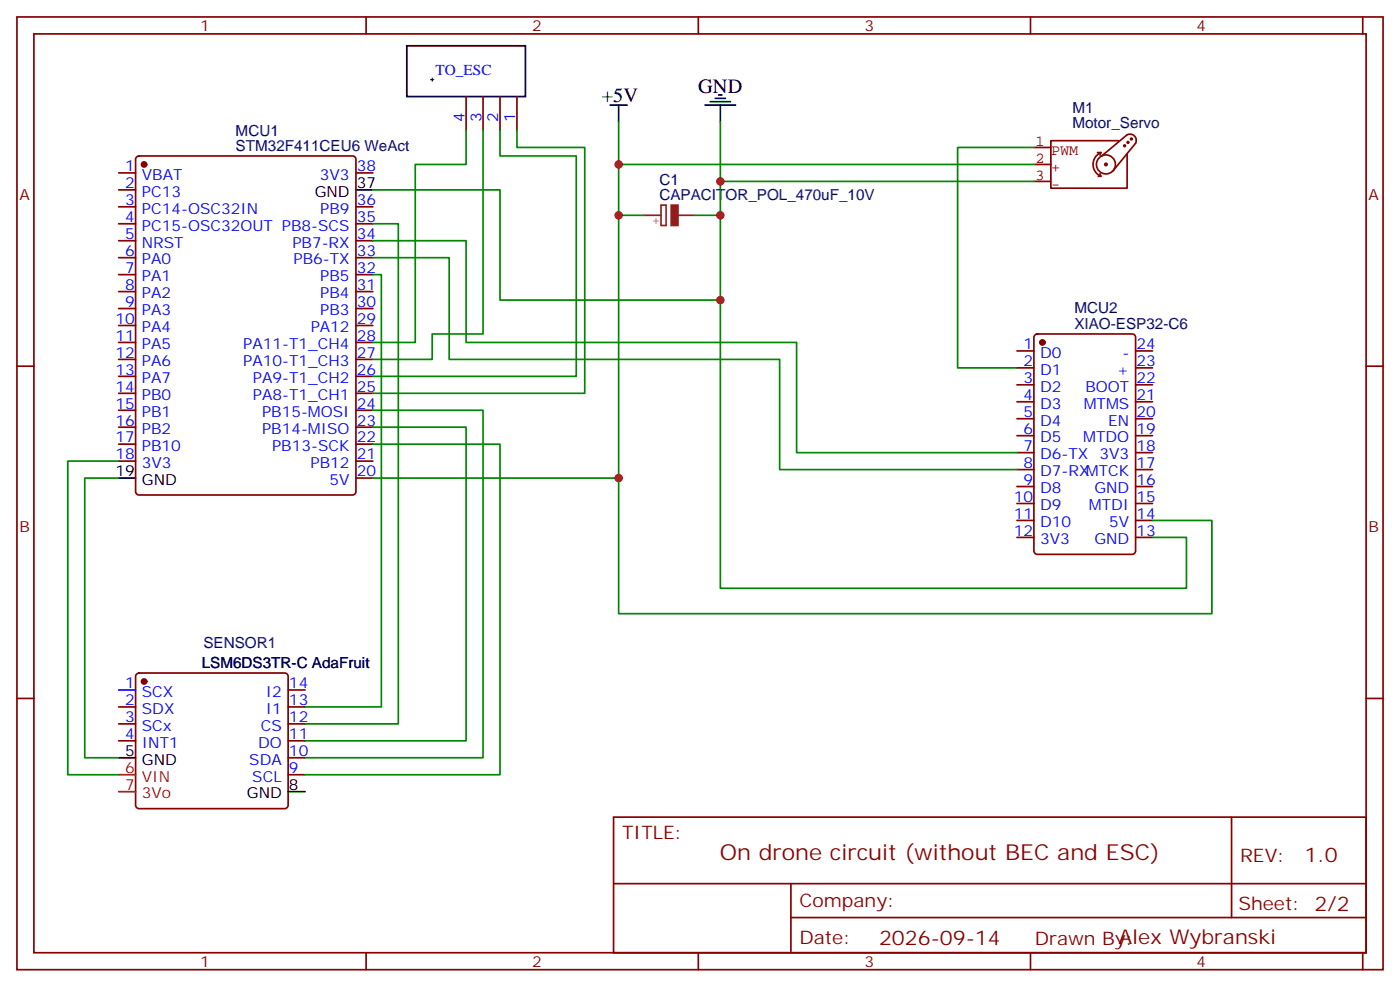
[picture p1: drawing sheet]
<svg xmlns="http://www.w3.org/2000/svg" width="291mm" height="206mm" viewBox="0 0 291 206" stroke-linecap="round" stroke-linejoin="round" font-family="sans-serif">
<g fill="none" stroke="#870000" stroke-width=".35">
<path d="M3.5 3.5h284.4v198.3h-284.4zM7.1 7.1h277.2v191.2h-277.2zM76.2 3.5v3.6M145.3 3.5v3.6M214.5 3.5v3.6M283.6 3.5v3.6M24.7 36h3.5M24.7 39.5h3.5M28.5 32.7l.4-.2h44.5a.71 .71 0 0 1 .7 .7v69.1a.76 .76 0 0 1-.7 .7h-44.5a.76 .76 0 0 1-.7-.7v-69.1zM74.1 36h3.5M97 20.1v7.1M100.5 20.1v7.1"/>
<path d="M104.1 20.1v7.1M107.6 20.1v7.1M24.7 43h3.5M24.7 46.6h3.5M24.7 50.1h3.5M24.7 53.6h3.5M24.7 57.1h3.5M74.1 43h3.5M74.1 46.6h3.5M74.1 50.1h3.5M74.1 53.6h3.5M74.1 57.1h3.5"/>
<path d="M3.5 76.2h3.6M24.7 60.7h3.5M24.7 64.2h3.5M24.7 67.7h3.5M24.7 71.3h3.5M24.7 74.8h3.5M24.7 78.3h3.5M74.1 60.7h3.5M74.1 64.2h3.5M74.1 67.7h3.5M74.1 71.3h3.5M74.1 74.8h3.5"/>
<path d="M74.1 78.3h3.5M211.7 73h3.5M211.7 76.6h3.5M215.4 69.7l.5-.2h19.8a.71 .71 0 0 1 .7 .7v44.5a.76 .76 0 0 1-.7 .7h-19.8a.76 .76 0 0 1-.7-.7v-44.5zM236.4 73h3.5M236.4 76.6h3.5M284.3 76.2h3.6M24.7 81.8h3.5M24.7 85.4h3.5M24.7 88.9h3.5M24.7 92.4h3.5M24.7 96h3.5"/>
<path d="M74.1 81.8h3.5M74.1 85.4h3.5M74.1 88.9h3.5M74.1 92.4h3.5M74.1 96h3.5M74.1 99.5h3.5M211.7 80.1h3.5M211.7 83.6h3.5M211.7 87.1h3.5M211.7 90.7h3.5M211.7 94.2h3.5M211.7 97.7h3.5"/>
<path d="M236.4 80.1h3.5M236.4 83.6h3.5M236.4 87.1h3.5M236.4 90.7h3.5M236.4 94.2h3.5M236.4 97.7h3.5M211.7 101.2h3.5M211.7 104.8h3.5M211.7 108.3h3.5M211.7 111.8h3.5M236.4 101.2h3.5M236.4 104.8h3.5"/>
<path d="M236.4 108.3h3.5M236.4 111.8h3.5M3.5 145.3h3.6M24.7 147.1h3.5M24.7 150.6h3.5M24.7 154.2h3.5M28.5 140.3l.4-.2h30.4a.71 .71 0 0 1 .7 .7v26.8a.76 .76 0 0 1-.7 .7h-30.4a.76 .76 0 0 1-.7-.7v-26.8zM60 147.1h3.5M60 150.6h3.5M60 154.2h3.5M60 157.7h3.5M60 143.6h3.5"/>
<path d="M284.3 145.3h3.6M60 161.2h3.5M127.7 170h156.6v28.3h-156.6zM256.3 170.1v20.8M76.2 198.3v3.5M127.7 183.9h156.5M145.3 198.3v3.5M164.6 190.9h119.6M164.6 183.9v14.1M214.5 198.3v3.5M283.6 198.3v3.5"/>
</g>
<g fill="#870000" stroke="#870000" stroke-width=".35">
<circle cx="217" cy="71.3" r=".53"/>
<circle cx="30" cy="34.2" r=".53"/>
<circle cx="30" cy="141.8" r=".53"/>
</g>
<path d="M84.7 9.5h24.7v10.6h-24.7zM149.6 19.8h.7M74.1 39.5h3.5M127 21.9h3.5M128.8 21.9v3.5M146.8 21.9h6.3M147.8 21.2h4.2M148.9 20.5h2.1M149.9 21.9v3.5M24.7 99.5h3.5M24.7 157.7h3.5M60 164.7h3.5" fill="none" stroke="#000" stroke-width=".35"/>
<g fill="none" stroke="#850000" stroke-width=".35">
<path d="M215.2 30.7h3.5M215.2 34.2h3.5M215.2 37.7h3.5M228.4 31.8h.7M228.6 36.7h.5M229 36.2l.1 .5M229.1 31.8l-.1 .5M229.1 31.8a2.68 2.68 0 0 0-1.6 2.4 2.68 2.68 0 0 0 1.6 2.5M230.4 34.2l-.2-.2-.3 .2 .3 .3 .2-.1M232.2 34.2a1.98 1.98 0 0 0-3-1.7 1.98 1.98 0 0 0-.1 3.4 1.98 1.98 0 0 0 3.1-1.5M232.8 29.3h-14.1v9.9h15.9v-7.1M234.2 30.3l-.1-.1-.2 .1 .3 .2"/>
<path d="M234.6 28l-5.3 4.5M234.6 28a1.31 1.31 0 0 1 1.5 .3 1.31 1.31 0 0 1 .3 1.5l-4.8 5.8M234.9 29.6l-.1-.1-.2 .1 .3 .1M235.7 28.9l-.2-.1-.2 .1 .3 .1"/>
</g>
<path d="M134.1 44.8h3.5M137.6 42.7h1v4.2h-1zM141.1 44.8h3.5" fill="none" stroke="#8c2424" stroke-width=".35"/>
<path d="M139.7 42.7h1.4v4.2h-1.4z" fill="#8c2424" stroke="#8c2424" stroke-width=".35"/>
<g fill="none" stroke="#008700" stroke-width=".35">
<path d="M77.6 39.5h26.5v22.9h45.8M97 27.2v7h-10.6v37.1h-8.8M100.5 27.2v42.3h-10.5v5.3h-12.4M104.1 27.2v5.3h15.8v45.8h-42.3M107.6 27.2v3.5h14.1v51.1h-44.1M128.8 25.4v8.8h86.4M128.8 34.2v10.6h5.3M149.9 25.4v12.3h65.3M149.9 37.7v7.1h-5.3M215.2 30.7h-15.9v45.9h12.4M77.6 50.1h19.4v21.2h68.8v22.9h45.9M77.6 53.6h15.9v21.2h68.8v22.9h49.4"/>
<path d="M77.6 46.6h5.3v104h-19.4M77.6 57.1h1.8v90h-15.9M128.8 44.8v54.7h-51.2M149.9 44.8v77.6h97v-10.6h-7M24.7 96h-10.6v65.2h10.6M24.7 99.5h-7.1v58.2h7.1M77.6 92.4h26.5v68.8h-40.6M77.6 85.4h22.9v72.3h-37M77.6 88.9h19.4v65.3h-33.5M128.8 99.5v28.2h123.4v-19.4h-12.3"/>
</g>
<path d="M24.7 143.6h3.5" fill="none" stroke="#00f" stroke-width=".35"/>
<path d="M24.7 161.2h3.5M24.7 164.7h3.5" fill="none" stroke="#f00" stroke-width=".35"/>
<path d="M89.6 16.6h.7M90 16.2v.7" fill="none" stroke="#000" stroke-width=".21"/>
<g fill="#c00">
<circle cx="128.8" cy="34.2" r=".88"/>
<circle cx="149.9" cy="37.7" r=".88"/>
<circle cx="128.8" cy="44.8" r=".88"/>
<circle cx="149.9" cy="44.8" r=".88"/>
<circle cx="149.9" cy="62.4" r=".88"/>
<circle cx="128.8" cy="99.5" r=".88"/>
</g>
<text font-size="4.6" fill="#800" x="149.8" y="179.1">On drone circuit (without BEC and ESC)</text>
<g font-size="4.2">
<text x="125.2" y="21.2">+5V</text>
<text x="145.3" y="19.4">GND</text>
</g>
<g font-size="4.2" fill="#800">
<text x="271.5" y="179.3">1.0</text>
<text x="183" y="196.7">2026-09-14</text>
<text x="232.8" y="196.5">Alex Wybranski</text>
</g>
<g font-size="3.9" fill="#800">
<text x="129.5" y="174.6">TITLE:</text>
<text x="258.1" y="179.3">REV:</text>
<text x="166.4" y="188.8">Company:</text>
<text x="257.7" y="189.4">Sheet: 2/2</text>
<text x="166.4" y="196.5">Date:</text>
<text x="215.4" y="196.6">Drawn By:</text>
</g>
<g font-size="3.2" fill="#800">
<text x="41.6" y="6.5">1</text>
<text x="110.8" y="6.5">2</text>
<text x="179.9" y="6.5">3</text>
<text x="249.1" y="6.5">4</text>
<text x="4.1" y="41.6">A</text>
<text x="284.9" y="41.6">A</text>
<text x="4.1" y="110.8">B</text>
<text x="284.9" y="110.8">B</text>
<text x="41.6" y="201.3">1</text>
<text x="110.8" y="201.3">2</text>
<text x="179.9" y="201.3">3</text>
<text x="249.1" y="201.3">4</text>
</g>
<g font-size="3.2" fill="#00f">
<text x="90.7" y="15.7">TO_ESC</text>
<text x="96.7" y="25.4" transform="rotate(-90 96.7 25.4)">4</text>
<text x="100.2" y="25.4" transform="rotate(-90 100.2 25.4)">3</text>
<text x="103.7" y="25.4" transform="rotate(-90 103.7 25.4)">2</text>
<text x="107.2" y="25.4" transform="rotate(-90 107.2 25.4)">1</text>
<text x="26" y="35.6">1</text>
<text x="74.3" y="35.6">38</text>
<text x="26" y="39.2">2</text>
<text x="29.5" y="40.9">PC13</text>
<text x="29.5" y="37.4">VBAT</text>
<text x="66.6" y="37.4">3V3</text>
<text x="26" y="46.2">4</text>
<text x="26" y="42.7">3</text>
<text x="29.5" y="48">PC15-OSC32OUT PB8-SCS</text>
<text x="29.5" y="44.4">PC14-OSC32IN</text>
<text x="66.7" y="44.4">PB9</text>
<text x="74.3" y="42.7">36</text>
<text x="74.3" y="46.2">35</text>
<text x="26" y="53.3">6</text>
<text x="26" y="49.7">5</text>
<text x="29.5" y="51.5">NRST</text>
<text x="60.9" y="51.5">PB7-RX</text>
<text x="74.3" y="49.7">34</text>
<text x="74.3" y="53.3">33</text>
<text x="26" y="56.8">7</text>
<text x="29.5" y="58.6">PA1</text>
<text x="29.5" y="55">PA0</text>
<text x="61.1" y="55">PB6-TX</text>
<text x="66.7" y="58.6">PB5</text>
<text x="74.3" y="56.8">32</text>
<text x="26" y="63.9">9</text>
<text x="26" y="60.3">8</text>
<text x="29.5" y="65.6">PA3</text>
<text x="29.5" y="62.1">PA2</text>
<text x="66.7" y="62.1">PB4</text>
<text x="66.7" y="65.6">PB3</text>
<text x="74.3" y="60.3">31</text>
<text x="74.3" y="63.9">30</text>
<text x="24" y="70.9">11</text>
<text x="24" y="67.4">10</text>
<text x="29.5" y="69.1">PA4</text>
<text x="64.7" y="69.1">PA12</text>
<text x="74.3" y="67.4">29</text>
<text x="74.3" y="70.9">28</text>
<text x="24" y="78">13</text>
<text x="24" y="74.4">12</text>
<text x="29.5" y="76.2">PA6</text>
<text x="29.5" y="72.7">PA5</text>
<text x="50.6" y="72.7">PA11-T1_CH4</text>
<text x="50.6" y="76.2">PA10-T1_CH3</text>
<text x="74.3" y="74.4">27</text>
<text x="74.3" y="78">26</text>
<text x="213" y="72.7">1</text>
<text x="213" y="76.2">2</text>
<text x="216.5" y="74.4">D0</text>
<text x="216.5" y="78">D1</text>
<text x="232.5" y="78">+</text>
<text x="233.6" y="74.4">-</text>
<text x="236.5" y="76.2">23</text>
<text x="236.5" y="72.7">24</text>
<text x="24" y="81.5">14</text>
<text x="29.5" y="83.3">PB0</text>
<text x="29.5" y="79.7">PA7</text>
<text x="52.6" y="79.7">PA9-T1_CH2</text>
<text x="52.6" y="83.3">PA8-T1_CH1</text>
<text x="74.3" y="81.5">25</text>
<text x="213" y="79.7">3</text>
<text x="213" y="83.3">4</text>
<text x="216.5" y="81.5">D2</text>
<text x="225.9" y="81.5">BOOT</text>
<text x="236.5" y="83.3">21</text>
<text x="236.5" y="79.7">22</text>
<text x="24" y="88.5">16</text>
<text x="24" y="85">15</text>
<text x="29.5" y="86.8">PB1</text>
<text x="54.5" y="86.8">PB15-MOSI</text>
<text x="74.3" y="85">24</text>
<text x="74.3" y="88.5">23</text>
<text x="213" y="86.8">5</text>
<text x="216.5" y="85">D3</text>
<text x="216.5" y="88.5">D4</text>
<text x="225.6" y="85">MTMS</text>
<text x="230.7" y="88.5">EN</text>
<text x="236.5" y="86.8">20</text>
<text x="24" y="95.6">18</text>
<text x="24" y="92.1">17</text>
<text x="29.5" y="93.8">PB10</text>
<text x="29.5" y="90.3">PB2</text>
<text x="54.5" y="90.3">PB14-MISO</text>
<text x="56.6" y="93.8">PB13-SCK</text>
<text x="74.3" y="92.1">22</text>
<text x="74.3" y="95.6">21</text>
<text x="213" y="90.3">6</text>
<text x="213" y="93.8">7</text>
<text x="216.5" y="92.1">D5</text>
<text x="216.5" y="95.6">D6-TX</text>
<text x="225.5" y="92.1">MTDO</text>
<text x="228.9" y="95.6">3V3</text>
<text x="236.5" y="93.8">18</text>
<text x="236.5" y="90.3">19</text>
<text x="29.5" y="97.4">3V3</text>
<text x="64.7" y="97.4">PB12</text>
<text x="68.6" y="100.9">5V</text>
<text x="74.3" y="99.1">20</text>
<text x="213" y="97.4">8</text>
<text x="213" y="100.9">9</text>
<text x="216.5" y="99.1">D7-RXMTCK</text>
<text x="236.5" y="100.9">16</text>
<text x="236.5" y="97.4">17</text>
<text x="211" y="104.4">10</text>
<text x="211" y="107.9">11</text>
<text x="216.5" y="102.7">D8</text>
<text x="216.5" y="106.2">D9</text>
<text x="226.6" y="106.2">MTDI</text>
<text x="227.8" y="102.7">GND</text>
<text x="236.5" y="107.9">14</text>
<text x="236.5" y="104.4">15</text>
<text x="211" y="111.5">12</text>
<text x="216.5" y="109.7">D10</text>
<text x="216.5" y="113.2">3V3</text>
<text x="227.8" y="113.2">GND</text>
<text x="230.9" y="109.7">5V</text>
<text x="236.5" y="111.5">13</text>
<text x="26" y="143.2">1</text>
<text x="60.1" y="143.2">14</text>
<text x="26" y="146.8">2</text>
<text x="29.5" y="145">SCX</text>
<text x="29.5" y="148.5">SDX</text>
<text x="55.3" y="148.5">I1</text>
<text x="55.3" y="145">I2</text>
<text x="60.1" y="146.8">13</text>
<text x="26" y="150.3">3</text>
<text x="26" y="153.8">4</text>
<text x="29.5" y="152">SCx</text>
<text x="29.5" y="155.6">INT1</text>
<text x="53.7" y="155.6">DO</text>
<text x="54.3" y="152">CS</text>
<text x="60.1" y="153.8">11</text>
<text x="60.1" y="150.3">12</text>
<text x="51.9" y="159.1">SDA</text>
<text x="60.1" y="160.9">9</text>
<text x="60.1" y="157.3">10</text>
<text x="52.5" y="162.6">SCL</text>
</g>
<g font-size="3.2" fill="#000080">
<text x="223.2" y="23.5">M1</text>
<text x="49.1" y="28.2">MCU1</text>
<text x="223.2" y="26.6">Motor_Servo</text>
<text x="49.1" y="31.4">STM32F411CEU6 WeAct</text>
<text x="137.2" y="41.6">CAPACITOR_POL_470uF_10V</text>
<text x="137.2" y="38.5">C1</text>
<text x="223.6" y="65.1">MCU2</text>
<text x="223.6" y="68.4">XIAO-ESP32-C6</text>
<text x="42.3" y="134.8">SENSOR1</text>
<text x="42" y="139">LSM6DS3TR-C AdaFruit</text>
</g>
<g font-size="3.2" fill="#840000">
<text x="215.5" y="30.3">1</text>
<text x="215.5" y="33.9">2</text>
<text x="218.8" y="32.2">PWM</text>
<text x="218.8" y="35.7">+</text>
<text x="215.5" y="37.4">3</text>
<text x="218.8" y="39.2">-</text>
</g>
<g font-size="3.2">
<text x="65.5" y="40.9">GND</text>
<text x="74.3" y="39.2">37</text>
<text x="24" y="99.1">19</text>
<text x="29.5" y="100.9">GND</text>
<text x="26" y="157.3">5</text>
<text x="29.5" y="159.1">GND</text>
<text x="51.4" y="166.2">GND</text>
<text x="60.1" y="164.4">8</text>
</g>
<g font-size="3.2" fill="#f00">
<text x="26" y="160.9">6</text>
<text x="26" y="164.4">7</text>
<text x="29.5" y="162.6">VIN</text>
<text x="29.5" y="166.2">3Vo</text>
</g>
<text font-size="2.5" fill="#8d2323" x="135.9" y="46.6">+</text>
</svg>
